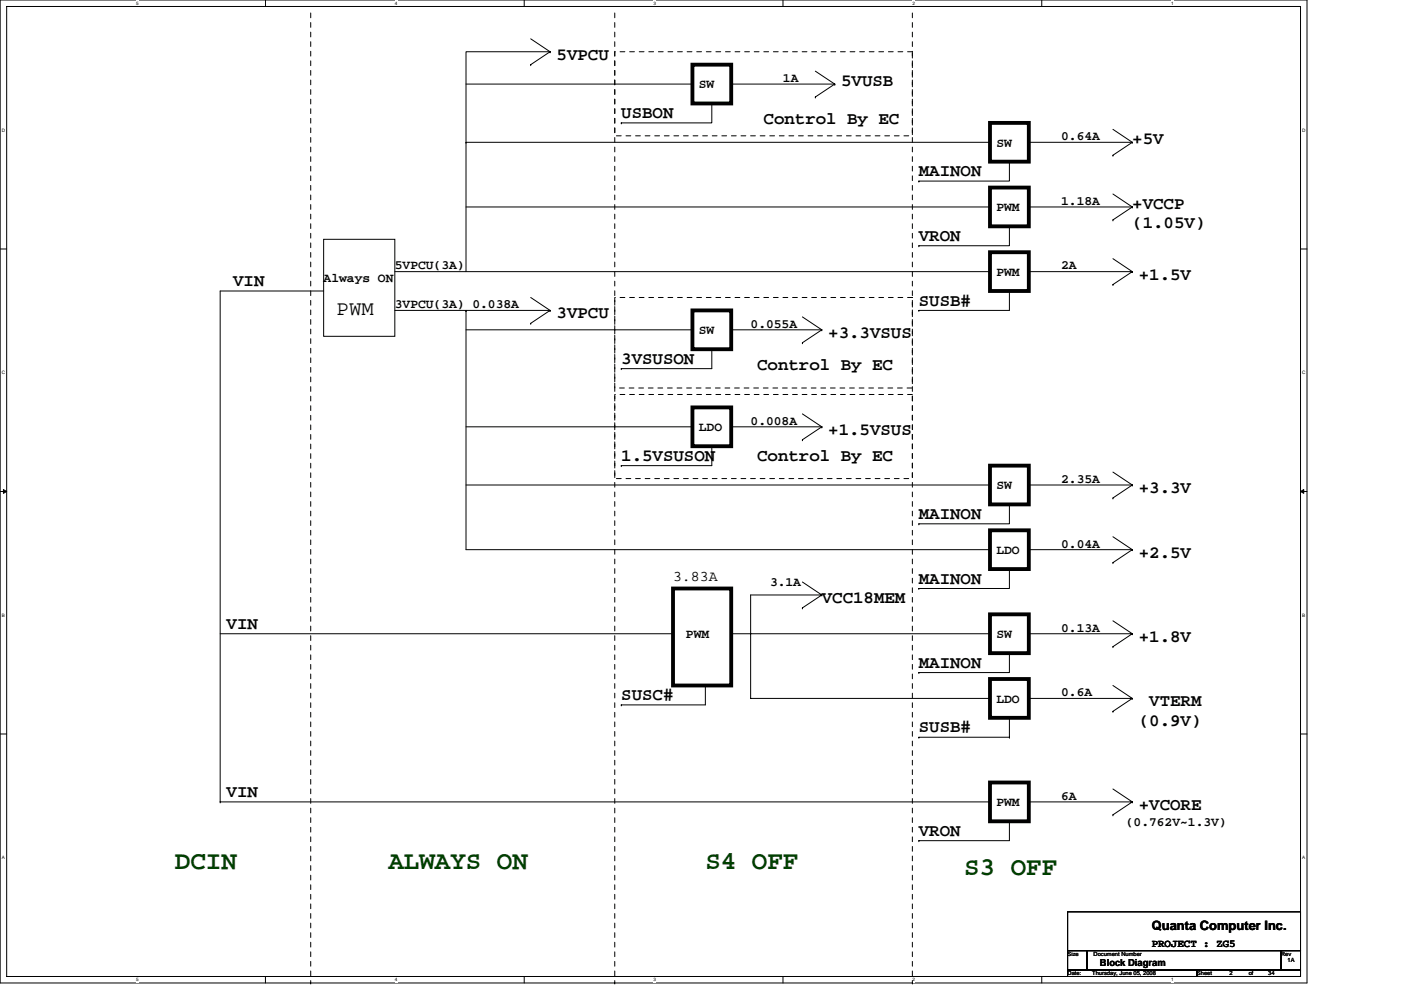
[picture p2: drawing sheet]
<svg xmlns="http://www.w3.org/2000/svg" width="297mm" height="210mm" viewBox="0 0 297 210" stroke-linecap="round" stroke-linejoin="round" font-family="sans-serif">
<path d="M0 0h277.1v208.5h-277.1zM1.4 1.4h274.3v205.7h-274.3z" fill="none" stroke="#000" stroke-width=".21"/>
<g fill="#fff">
<path d="M28.8 .1h.6v1.1h-.6z"/>
<path d="M28.8 207.3h.6v1.1h-.6z"/>
</g>
<path d="M56.3 0v1.4M56.3 207.1v1.4" fill="none" stroke="#000" stroke-width=".21"/>
<g fill="#fff">
<path d="M83.7 .1h.6v1.1h-.6z"/>
<path d="M83.7 207.3h.6v1.1h-.6z"/>
</g>
<path d="M111.1 0v1.4M111.1 207.1v1.4" fill="none" stroke="#000" stroke-width=".21"/>
<g fill="#fff">
<path d="M138.6 .1h.5v1.1h-.5z"/>
<path d="M138.6 207.3h.5v1.1h-.5z"/>
</g>
<path d="M166 0v1.4M166 207.1v1.4" fill="none" stroke="#000" stroke-width=".21"/>
<g fill="#fff">
<path d="M193.4 .1h.6v1.1h-.6z"/>
<path d="M193.4 207.3h.6v1.1h-.6z"/>
</g>
<path d="M220.9 0v1.4M220.9 207.1v1.4" fill="none" stroke="#000" stroke-width=".21"/>
<g fill="#fff">
<path d="M248.3 .1h.6v1.1h-.6z"/>
<path d="M248.3 207.3h.6v1.1h-.6z"/>
<path d="M.4 27.1h.7v1.1h-.7z"/>
<path d="M276.1 27.1h.7v1.1h-.7z"/>
<path d="M.4 78.5h.7v1.1h-.7z"/>
<path d="M276.1 78.5h.7v1.1h-.7z"/>
</g>
<path d="M0 52.8h1.4M275.7 52.8h1.4" fill="none" stroke="#000" stroke-width=".21"/>
<g fill="#fff">
<path d="M.4 130h.6v1.1h-.6z"/>
<path d="M276.1 130h.6v1.1h-.6z"/>
</g>
<path d="M0 104.2h1.4M275.7 104.2h1.4" fill="none" stroke="#000" stroke-width=".21"/>
<path d="M.7 103.8l.7 .4-.7 .4zM275.7 104.2l.7-.4v.8z" fill="#000" stroke="#000" stroke-width=".21"/>
<g fill="#fff">
<path d="M.4 181.4h.6v1.1h-.6z"/>
<path d="M276.1 181.4h.6v1.1h-.6z"/>
</g>
<g fill="none" stroke="#000" stroke-width=".21">
<path d="M98.8 17.8h48M112.5 13.7h.1M112.5 8.2l4.1 2.8M116.6 11h-17.8v46.6M116.6 11h.1M116.6 11l-4.1 2.7M155 17.8h22M172.9 15.1l4.1 2.7M177 17.8h.1M177 17.8l-4.1 2.8M98.8 30.2h.1M98.8 30.2h111.1"/>
<path d="M131.7 26.1h.1M150.9 21.9v4.2h-19.2M172.9 20.6h.1M194.8 38.4h.1M214 34.3v4.1h-19.2M218.1 30.2h22M236 32.9h.1M236 27.4l4.1 2.8M240.1 30.2h.1M240.1 30.2l-4.1 2.7M68.6 50.8h15.1v20.5h-15.1zM83.7 57.6h126.2"/>
<path d="M98.8 43.9h111.1M194.8 52.1h.1M214 48v4.1h-19.2M218.1 43.9h22M218.1 57.6h22M236 46.6h.1M236 41.1l4.1 2.8M236 54.9l4.1 2.7M240.1 43.9h.1M240.1 57.6h.1M240.1 43.9l-4.1 2.7M240.1 57.6l-4.1 2.8"/>
<path d="M68.6 61.7h-21.9v108.4M83.7 65.8h32.9M98.8 70h48M98.8 65.8v50.8h111.1M98.8 65.8h.1M112.5 68.6h.1M112.5 63.1l4.1 2.7M116.6 65.8h.1M116.6 65.8l-4.1 2.8M131.7 78.2h.1M150.9 74.1v4.1h-19.2M155 70h19.2"/>
<path d="M170.1 72.7h.1M170.1 67.2l4.1 2.8M174.2 70h.1M174.2 70l-4.1 2.7M194.8 65.8h.1M214 61.7v4.1h-19.2M236 60.4h.1M98.8 90.5h48M131.7 98.8h.1M150.9 94.6v4.2h-19.2M155 90.5h19.2M170.1 93.3h.1"/>
<path d="M170.1 87.8l4.1 2.7M174.2 90.5h.1M174.2 90.5l-4.1 2.8M98.8 102.9h111.1M194.8 111.1h.1M214 107v4.1h-19.2M218.1 102.9h22M218.1 116.6h22M236 105.6h.1M236 119.3h.1M236 100.1l4.1 2.8M236 113.8l4.1 2.8"/>
<path d="M240.1 102.9h.1M240.1 116.6h.1M240.1 102.9l-4.1 2.7M240.1 116.6l-4.1 2.7M46.7 134.4h96M155 134.4h54.9M170.1 128.9h.1M170.1 123.4l4.1 2.8M174.2 126.2h-15.1v21.9h50.8M174.2 126.2h.1M174.2 126.2l-4.1 2.7M194.8 124.8h.1"/>
<path d="M214 120.7v4.1h-19.2M214 138.5v4.2h-19.2M218.1 134.4h22M236 137.2h.1M236 131.7l4.1 2.7M240.1 134.4h.1M240.1 134.4l-4.1 2.8M0 155.7h1.4M131.7 149.5h.1M149.5 145.4v4.1h-17.8M194.8 142.7h.1M194.8 156.4h.1"/>
<path d="M194.8 156.4h19.2M214 156.4h.1M214 152.3v4.1M218.1 148.1h22M236 150.9h.1M236 145.4l4.1 2.7M240.1 148.1h.1M240.1 148.1l-4.1 2.8M275.7 155.7h1.4M46.7 170.1h.1M46.7 170.1h163.2M194.8 178.3h.1"/>
<path d="M214 174.2v4.1h-19.2M218.1 170.1h22M236 172.8h.1M236 167.3l4.1 2.8M240.1 170.1h.1M240.1 170.1l-4.1 2.7M226.4 193.4h49.3v8.2h-49.3zM226.4 205.7h27.4v1.4h-27.4zM226.4 201.6h4.1v4.1h-4.1zM230.5 201.6h41.1v4.1h-41.1zM253.8 205.7h21.9v1.4h-21.9zM271.6 201.6h4.1v4.1h-4.1z"/>
</g>
<path d="M65.9 2.8v205.7M130.3 2.8v205.7M130.3 11h63.1v17.8h-63.1zM193.4 2.8v205.7M130.3 63.1h63.1v19.2h-63.1zM130.3 83.7h63.1v17.8h-63.1zM65.9 208.5h.1M130.3 208.5h.1M193.4 208.5h.1" fill="none" stroke="#000" stroke-width=".21" stroke-dasharray="1 1 1 1 1 1 1 1"/>
<path d="M146.8 13.7h8.2v8.2h-8.2zM209.9 26.1h8.2v8.2h-8.2zM209.9 39.8h8.2v8.2h-8.2zM209.9 53.5h8.2v8.2h-8.2zM146.8 65.8h8.2v8.3h-8.2zM146.8 86.4h8.2v8.2h-8.2zM209.9 98.8h8.2v8.2h-8.2zM209.9 112.5h8.2v8.2h-8.2zM142.7 124.8h12.3v20.6h-12.3zM209.9 130.3h8.2v8.2h-8.2zM209.9 144h8.2v8.3h-8.2zM209.9 166h8.2v8.2h-8.2z" fill="none" stroke="#000" stroke-width=".81"/>
<g font-size="5.5" fill="#004000">
<text x="37.1" y="184.2">DCIN</text>
<text x="82.3" y="184.2">ALWAYS ON</text>
<text x="149.5" y="184.2">S4 OFF</text>
<text x="204.4" y="185.6">S3 OFF</text>
</g>
<text font-size="4.4" x="71.4" y="66.7">PWM</text>
<g font-size="3.7">
<text x="118" y="12.7">5VPCU</text>
<text x="178.3" y="18.2">5VUSB</text>
<text x="131.7" y="25">USBON</text>
<text x="161.9" y="26.4">Control By EC</text>
<text x="240.1" y="30.5">+5V</text>
<text x="194.8" y="37.4">MAINON</text>
<text x="240.1" y="44.2">+VCCP</text>
<text x="194.8" y="51.1">VRON</text>
<text x="240.1" y="48.4">(1.05V)</text>
<text x="241.4" y="59.3">+1.5V</text>
<text x="49.4" y="60.7">VIN</text>
<text x="194.8" y="64.8">SUSB#</text>
<text x="118" y="67.6">3VPCU</text>
<text x="175.6" y="71.7">+3.3VSUS</text>
<text x="131.7" y="77.2">3VSUSON</text>
<text x="160.5" y="78.5">Control By EC</text>
<text x="175.6" y="92.2">+1.5VSUS</text>
<text x="131.7" y="97.7">1.5VSUSON</text>
<text x="160.5" y="97.7">Control By EC</text>
<text x="241.4" y="104.6">+3.3V</text>
<text x="194.8" y="110.1">MAINON</text>
<text x="241.4" y="118.3">+2.5V</text>
<text x="194.8" y="123.8">MAINON</text>
<text x="174.2" y="127.9">VCC18MEM</text>
<text x="48" y="133.4">VIN</text>
<text x="241.4" y="136.1">+1.8V</text>
<text x="194.8" y="141.6">MAINON</text>
<text x="131.7" y="148.5">SUSC#</text>
<text x="243.7" y="149.8">VTERM</text>
<text x="194.8" y="155.3">SUSB#</text>
<text x="241.4" y="154">(0.9V)</text>
<text x="48" y="169">VIN</text>
<text x="241.4" y="171.8">+VCORE</text>
<text x="194.8" y="177.3">VRON</text>
</g>
<text font-size="3.2" x="142.7" y="123.3">3.83A</text>
<g font-size="2.7">
<text x="166" y="17.4">1A</text>
<text x="148.2" y="18.8">SW</text>
<text x="225" y="29.7">0.64A</text>
<text x="211.3" y="31.1">SW</text>
<text x="211.3" y="44.8">PWM</text>
<text x="225" y="43.4">1.18A</text>
<text x="68.6" y="59.9">Always ON</text>
<text x="83.7" y="57.2">5VPCU(3A)</text>
<text x="211.3" y="58.5">PWM</text>
<text x="225" y="57.1">2A</text>
<text x="83.7" y="65.4">3VPCU(3A) 0.038A</text>
<text x="148.2" y="70.9">SW</text>
<text x="159.1" y="69.5">0.055A</text>
<text x="148.2" y="91.4">LDO</text>
<text x="159.1" y="90.1">0.008A</text>
<text x="211.3" y="103.8">SW</text>
<text x="225" y="102.4">2.35A</text>
<text x="211.3" y="117.5">LDO</text>
<text x="225" y="116.1">0.04A</text>
<text x="163.3" y="124.4">3.1A</text>
<text x="145.4" y="135.3">PWM</text>
<text x="211.3" y="135.3">SW</text>
<text x="225" y="134">0.13A</text>
<text x="211.3" y="149.1">LDO</text>
<text x="225" y="147.7">0.6A</text>
<text x="211.3" y="171">PWM</text>
<text x="225" y="169.6">6A</text>
<text x="238.7" y="175.1">(0.762V~1.3V)</text>
<text x="244.2" y="197.3">Quanta Computer Inc.</text>
</g>
<text font-size="2.3" x="244.2" y="200.8">PROJECT : ZG5</text>
<text font-size="2.1" x="233.2" y="204.9">Block Diagram</text>
<g font-size="1.2">
<text x="226.4" y="202.7">Size</text>
<text x="231.8" y="202.7">Document Number</text>
<text x="271.6" y="202.7">Rev</text>
<text x="226.4" y="206.8">Date:</text>
<text x="231.6" y="206.8">Thursday, June 05, 2008</text>
<text x="253.8" y="206.8">Sheet</text>
<text x="260.6" y="206.8">2</text>
<text x="264.8" y="206.8">of</text>
<text x="268.9" y="206.8">34</text>
<text x="273" y="204.1">1A</text>
</g>
<g font-size="1">
<text x="28.8" y="1">5</text>
<text x="83.7" y="1">4</text>
<text x="138.6" y="1">3</text>
<text x="193.4" y="1">2</text>
<text x="248.3" y="1">1</text>
<text x=".4" y="28">D</text>
<text x="276.1" y="28">D</text>
<text x=".4" y="79.4">C</text>
<text x="276.1" y="79.4">C</text>
<text x=".4" y="130.9">B</text>
<text x="276.1" y="130.9">B</text>
<text x=".4" y="182.3">A</text>
<text x="276.1" y="182.3">A</text>
<text x="28.8" y="208.1">5</text>
<text x="83.7" y="208.1">4</text>
<text x="138.6" y="208.1">3</text>
<text x="193.4" y="208.1">2</text>
<text x="248.3" y="208.1">1</text>
</g>
</svg>
